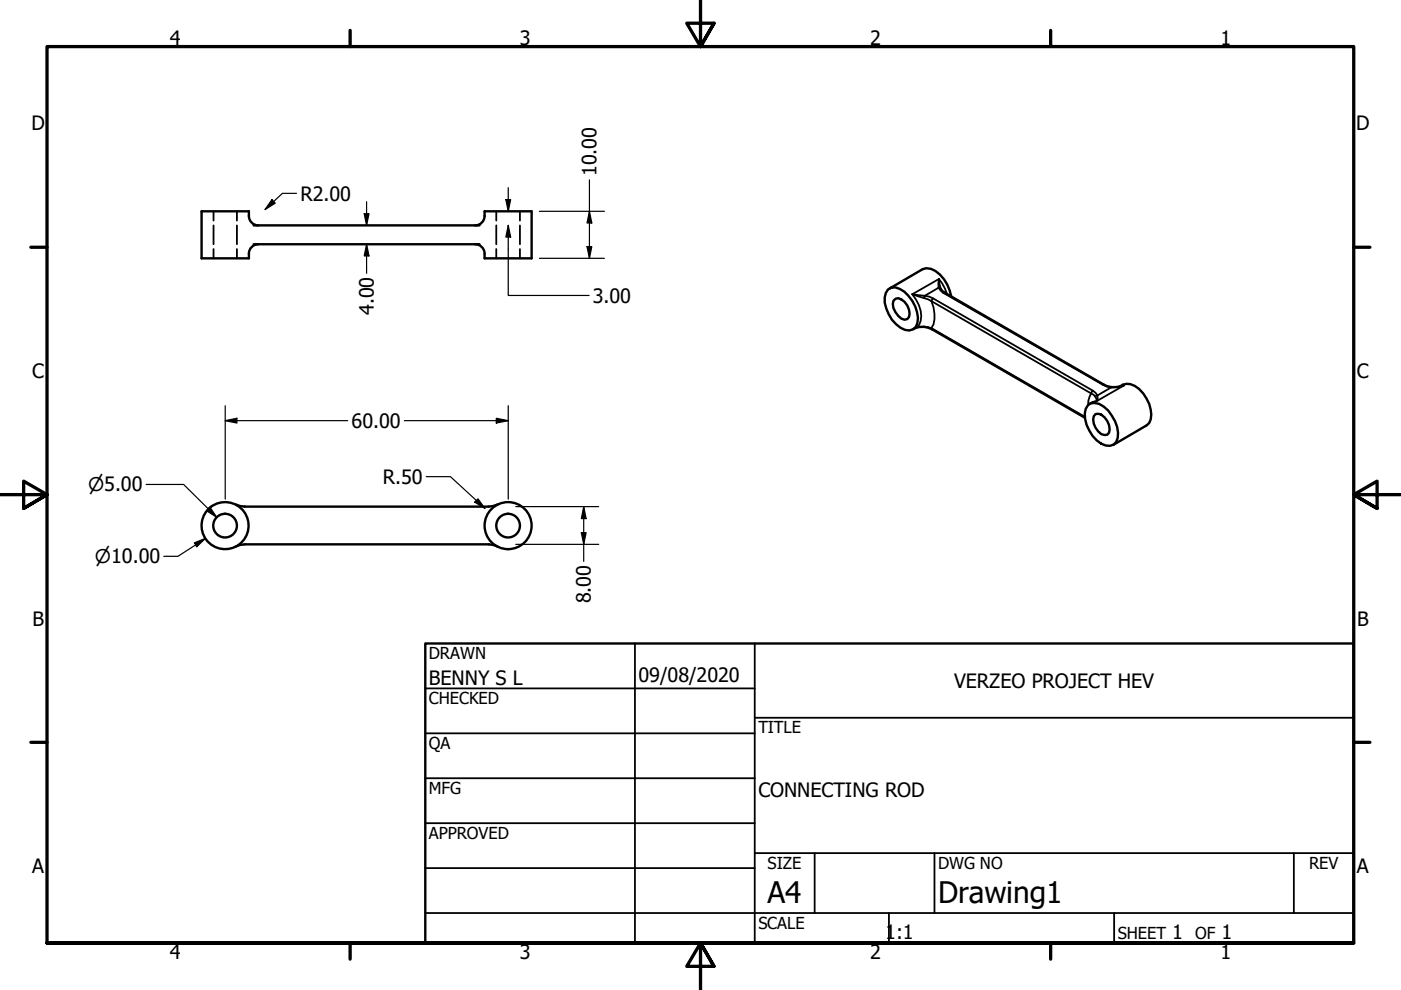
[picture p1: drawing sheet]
<svg xmlns="http://www.w3.org/2000/svg" width="297mm" height="210mm" viewBox="0 0 297 210" stroke-linecap="round" stroke-linejoin="round" font-family="sans-serif">
<!-- layer: Visible (ANSI) -->
<g fill="none" stroke="#000" stroke-width=".51">
<path d="M53.8 47.8h47.9M53.8 51.8h47.9M54.8 47.8a2 2 0 0 1-2-2v-1h-10.1v10h10.1a2.27 2.27 0 0 1 2-3M100.7 47.8a2 2 0 0 0 2-2v-1h10v10h-10a2.27 2.27 0 0 0-2-3M188.3 61.4a2.62 2.62 0 0 1 3.4 .4 7.4 7.4 0 0 1 2.8 6.7 1.95 1.95 0 0 1-2.6 1.4 7.2 7.2 0 0 1-4.3-6.9l.2-.9zM188.6 61.2l7-4.1a3.4 3.4 0 0 1 3.7 1.1 8.5 8.5 0 0 1 2.4 4.6M189.4 63.8l.5-.5a2.26 2.26 0 0 1 2.4 1.4 2.28 2.28 0 0 1 0 3l-.5 .1a3.6 3.6 0 0 1-2.4-4zM194.2 69.4a4.6 4.6 0 0 1 3.4 .4l32.4 18.8M194.3 69.4l-.7 .4M199.5 61.3l.7 .7 33.9 19.6a4.7 4.7 0 0 0 3.4 .4M230.6 86a2.57 2.57 0 0 1 3.4 .2 7.6 7.6 0 0 1 3 6.6 1.92 1.92 0 0 1-2.6 1.7 7.1 7.1 0 0 1-4.2-7.8zM231.7 85.3l-.7 .3"/>
<path d="M232.3 87.8a2.22 2.22 0 0 1 2.5 1.5 2.28 2.28 0 0 1 0 2.9h-.6a3.4 3.4 0 0 1-2.3-4zM237.4 82a2.93 2.93 0 0 1 4.1 .5 7.2 7.2 0 0 1 2.5 6.4l-.4 .8-.5 .5-7.1 4.1M50 115.9l.9-.4 1-.1h51.7l1.9 .5M50 107l.9 .3 1 .1h51.7l1.9-.4"/>
<circle cx="47.7" cy="111.4" r="2.51"/>
<circle cx="47.7" cy="111.4" r="5"/>
<circle cx="107.7" cy="111.4" r="2.51"/>
<circle cx="107.7" cy="111.4" r="5"/>
</g>
<!-- layer: Hidden (ANSI) -->
<path d="M45.3 44.8v2M45.3 47.8v4M45.3 52.8v2M50.2 44.8v2M50.2 47.8v4M50.2 52.8v2M105.2 44.8v2M105.2 47.8v4M105.2 52.8v2M110.2 44.8v2M110.2 47.8v4M110.2 52.8v2" fill="none" stroke="#000" stroke-width=".38"/>
<!-- layer: Visible Narrow (ANSI) -->
<g fill="none" stroke="#000" stroke-width=".38">
<path d="M199.1 59.2l.4 2.1M199.1 59.2l-.1 1.8-2.9 1.7 .9 .2 .9 .4-.4 .6M199.1 59.2l.7 .9 1 2.2M199.1 59.2l-5.7 3.2M193.4 62.4l3.4 1.1 .7 .4M193.4 62.4l2.7 .3-.1 .5M193.4 62.4a6.1 6.1 0 0 1 1.5 6.5l-.6 .5M196 69.3l-1.8 .1M196 69.3l1.5 .3M197.5 63.9a7.8 7.8 0 0 1 .4 4.8l-.4 .9M197.5 69.6l.1 .2M197.5 69.6l32.5 18.8"/>
<path d="M197.5 63.9l33.8 19.5M197.9 63.3l33.8 19.5M199.5 61.2l-.5-.2 1 1.1M200 62.1l33.8 19.5M200.2 62l-.2 .1M231.3 83.4a2.12 2.12 0 0 1 1.3 1.6M231.3 83.4l-.5 1.5-.1 1M231.7 82.8l-.4 .6M231.7 82.8l.6 .5 .4 .6-.5 .2M232.6 85l-.9 .3M234.1 81.6h-.3l.8 .4 1 .1-2.9 1.8-.1 1.1M238.3 81.8l-1.4 .3h-1.3"/>
<path d="M238.3 81.8l-.9 .2M238.3 81.8l-.8 .2M238.3 81.8l-5.7 3.2"/>
</g>
<!-- layer: Title (ANSI) -->
<g fill="none" stroke="#000" stroke-width=".38">
<path d="M134.6 136.4v63.5M160 136.4v63.5M90.2 146h69.8M90.2 155.5h69.8M160 152.2h127M90.2 165h69.8M90.2 174.5h69.8M90.2 193.6h196.8M90.2 184.1h69.8M160 180.9h127M172.7 180.9v12.7M188.5 193.6v6.3"/>
<path d="M198.1 180.9v12.7M236.2 193.6v6.3M274.3 180.9v12.7"/>
</g>
<path d="M90.2 136.4h196.8v63.5h-196.8z" fill="none" stroke="#000" stroke-width=".51"/>
<!-- layer: Border (ANSI) -->
<g fill="none" stroke="#000" stroke-width=".7">
<path d="M148.5 -.1v10l-2.9-5h5.8l-2.9 5 2.9-5M74.2 6.4v3.5M222.8 6.4v3.5M6.5 52.4h3.5M287 52.4h3.4M0 104.9h10l-5-2.9v5.8l5-2.9-5 2.9M297 104.9h-10l5-2.9v5.8l-5-2.9 5 2.9M6.5 157.4h3.5M287 157.4h3.4M10 199.9v-190h277v190h-277h277M74.2 199.9v3.5M222.8 199.9v3.5"/>
<path d="M151.4 204.9l-2.9-5 2.9 5h-5.8l2.9-5v10"/>
</g>
<!-- layer: Dimension (ANSI) -->
<g fill="none" stroke="#000" stroke-width=".25">
<path d="M107.8 39.8v5M125 38.1v16.7M57.7 42.3l.7 .8-2.2 1.3zM62.9 41h-3l-3.7 3.4M77.2 45.3h1l-.5 2.5zM77.7 51.8l.5 2.5h-1zM77.7 42.8v5M77.7 51.8v6.1M107.3 42.3h1l-.5 2.5zM107.8 47.8l.5 2.5h-1zM107.8 47.8v14.8h17.1M114.4 54.8h13.7"/>
<path d="M114.4 44.8h13.7M124.5 52.3h1l-.5 2.5zM125 44.8l.5 2.5h-1zM47.8 89.2l2.4-.5v1zM47.8 89.2h25.9M47.8 86v19.8M85.7 89.2h22.1M105.2 88.7l2.6 .5-2.6 .5zM107.8 86v19.8M31 102.7h7.9l7.1 7M41.2 115.1l2.4-1-1.9 1.8zM43.6 114.1l-5.9 3.9h-3"/>
<path d="M44.5 107.5l1.5 2.2-2.2-1.4zM90.4 101.1h5.1l7.3 6.7M101.3 105.8l1.5 2-2.2-1.3zM109.3 115.4h17.6M109.3 107.4h17.6M123.3 112.9h1l-.5 2.5zM123.8 107.4l.5 2.6h-1zM123.8 107.4v11.6"/>
</g>
<g fill="#000">
<path d="M57.7 42.3l.7 .8-2.2 1.3z" fill-rule="evenodd"/>
<path d="M77.2 45.3h1l-.5 2.5z" fill-rule="evenodd"/>
<path d="M77.7 51.8l.5 2.5h-1z" fill-rule="evenodd"/>
<path d="M107.3 42.3h1l-.5 2.5z" fill-rule="evenodd"/>
<path d="M107.8 47.8l.5 2.5h-1z" fill-rule="evenodd"/>
<path d="M124.5 52.3h1l-.5 2.5z" fill-rule="evenodd"/>
<path d="M125 44.8l.5 2.5h-1z" fill-rule="evenodd"/>
<path d="M47.8 89.2l2.4-.5v1z" fill-rule="evenodd"/>
<path d="M105.2 88.7l2.6 .5-2.6 .5z" fill-rule="evenodd"/>
<path d="M41.2 115.1l2.4-1-1.9 1.8z" fill-rule="evenodd"/>
<path d="M44.5 107.5l1.5 2.2-2.2-1.4z" fill-rule="evenodd"/>
<path d="M101.3 105.8l1.5 2-2.2-1.3z" fill-rule="evenodd"/>
<path d="M123.3 112.9h1l-.5 2.5z" fill-rule="evenodd"/>
<path d="M123.8 107.4l.5 2.6h-1z" fill-rule="evenodd"/>
</g>
<g font-size="6.3">
<text x="162.8" y="191.4">A4</text>
<text x="198.9" y="191.5">Drawing1</text>
</g>
<g font-size="4.2">
<text x="36" y="9.5">4</text>
<text x="110.2" y="9.5">3</text>
<text x="184.5" y="9.5">2</text>
<text x="258.8" y="9.5">1</text>
<text x="6.7" y="27.7">D</text>
<text x="287.5" y="27.7">D</text>
<text x="126.5" y="37.4" transform="rotate(-90 126.5 37.4)">10.00</text>
<text x="63.7" y="42.5">R2.00</text>
<text x="125.7" y="64.2">3.00</text>
<text x="79.2" y="66.8" transform="rotate(-90 79.2 66.8)">4.00</text>
<text x="6.8" y="80.2">C</text>
<text x="287.7" y="80.2">C</text>
<text x="74.5" y="90.7">60.00</text>
<text x="81.2" y="102.6">R.50</text>
<text x="125.3" y="127.9" transform="rotate(-90 125.3 127.9)">8.00</text>
<text x="6.9" y="132.7">B</text>
<text x="287.7" y="132.7">B</text>
<text x="90.9" y="145.1">BENNY S L</text>
<text x="135.4" y="144.5">09/08/2020</text>
<text x="202.3" y="145.8">VERZEO PROJECT HEV</text>
<text x="160.8" y="169.1">CONNECTING ROD</text>
<text x="6.8" y="185.2">A</text>
<text x="287.7" y="185.2">A</text>
<text x="36" y="203.4">4</text>
<text x="110.2" y="203.4">3</text>
<text x="184.5" y="203.4">2</text>
<text x="187.7" y="199.2">1:1</text>
<text x="248.5" y="199.1">1</text>
<text x="258.8" y="203.4">1</text>
<text x="259" y="199.1">1</text>
</g>
<g font-size="4">
<text x="18.7" y="104.2">⌀5.00</text>
<text x="20.1" y="119.4">⌀10.00</text>
</g>
<g font-size="3.5">
<text x="90.9" y="139.7">DRAWN</text>
<text x="90.9" y="149.3">CHECKED</text>
<text x="160.8" y="155.5">TITLE</text>
<text x="90.9" y="158.8">QA</text>
<text x="90.9" y="168.3">MFG</text>
<text x="90.9" y="177.8">APPROVED</text>
<text x="162.8" y="184.2">SIZE</text>
<text x="198.9" y="184.2">DWG NO</text>
<text x="277.6" y="184.2">REV</text>
<text x="160.8" y="196.9">SCALE</text>
<text x="237" y="199.1">SHEET</text>
<text x="253.4" y="199.1">OF</text>
</g>
</svg>
